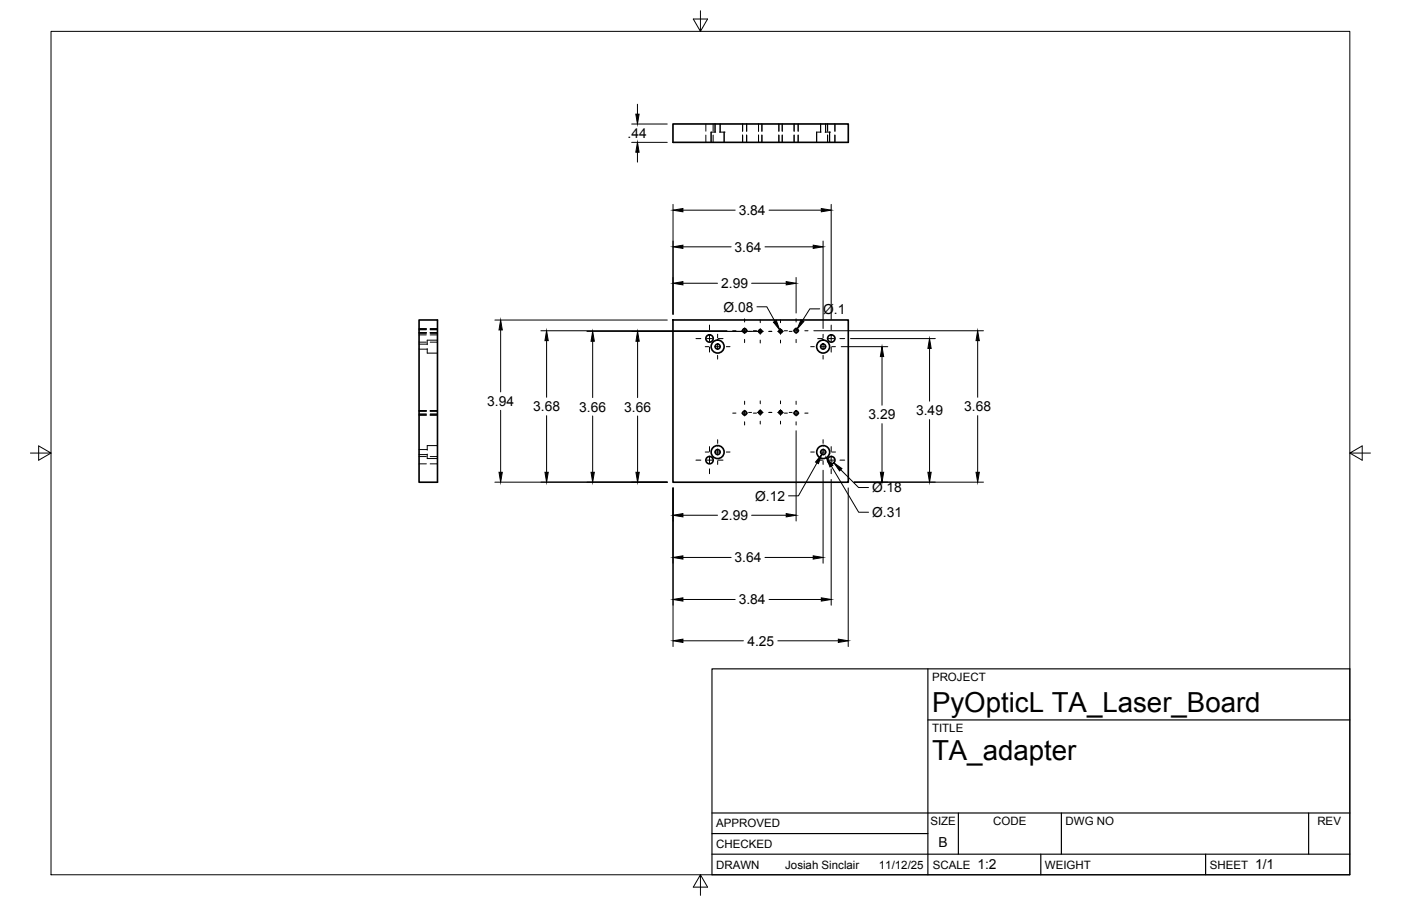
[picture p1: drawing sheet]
<svg xmlns="http://www.w3.org/2000/svg" width="432mm" height="279mm" viewBox="0 0 432 279" stroke-linecap="round" stroke-linejoin="round" font-family="sans-serif">
<!-- layer: Visible -->
<g fill="none" stroke="#000" stroke-width=".51">
<path d="M207.4 38.2h54.1v5.7h-54.1zM129.2 98.7h5.6v50h-5.6zM207.4 98.7h54.1v50h-54.1z"/>
<circle cx="218.7" cy="104.4" r="1.13"/>
<circle cx="221.2" cy="106.9" r=".77"/>
<circle cx="221.2" cy="106.9" r="2"/>
<circle cx="229.5" cy="102" r=".62"/>
<circle cx="234.3" cy="102.2" r=".52"/>
<circle cx="240.6" cy="102.2" r=".52"/>
<circle cx="245.4" cy="102" r=".62"/>
<circle cx="253.7" cy="106.9" r=".77"/>
<circle cx="253.7" cy="106.9" r="2"/>
<circle cx="256.2" cy="104.4" r="1.13"/>
<circle cx="221.2" cy="139.4" r=".77"/>
<circle cx="221.2" cy="139.4" r="2"/>
<circle cx="229.5" cy="127.4" r=".62"/>
<circle cx="234.3" cy="127.2" r=".52"/>
<circle cx="240.6" cy="127.2" r=".52"/>
<circle cx="245.4" cy="127.4" r=".62"/>
<circle cx="253.7" cy="139.4" r=".77"/>
<circle cx="253.7" cy="139.4" r="2"/>
<circle cx="218.7" cy="141.9" r="1.13"/>
<circle cx="256.2" cy="141.9" r="1.13"/>
</g>
<!-- layer: Hidden -->
<g fill="none" stroke="#000" stroke-width=".31">
<path d="M217.6 38.2v2.3M219.8 38.2v2.3M220.4 38.2v2.5M222 38.2v2.5M228.9 38.2v2.3M230.1 38.2v2.3M233.8 38.2v2.3M234.8 38.2v2.3M240.1 38.2v2.3M241.1 38.2v2.3M244.8 38.2v2.3M246 38.2v2.3"/>
<path d="M252.9 38.2v2.5M254.5 38.2v2.5M255.1 38.2v2.3M257.3 38.2v2.3M217.6 41.7v2.2M219.2 40.7v3.2M219.8 41.7v2.2M220.6 40.7h-1.4v3.2M221.8 40.7h1.4M223.2 40.7h.1M223.2 40.7v3.2M228.9 41.7v2.2"/>
<path d="M230.1 41.7v2.2M233.8 41.7v2.2M234.8 41.7v2.2M240.1 41.7v2.2M241.1 41.7v2.2M244.8 41.7v2.2M246 41.7v2.2M253.1 40.7h-1.4v3.2M254.3 40.7h1.4M255.1 41.7v2.2M255.7 40.7h.1M255.7 40.7v3.2"/>
<path d="M257.3 41.7v2.2M129.2 101.4h2.2M129.2 102.6h2.2M129.2 101.7h2.2M129.2 102.7h2.2M129.2 106.1h2.5M129.2 107.7h2.5M129.2 105.5h2.2M129.2 103.3h2.2M131.7 107.5v1.4h3.1M132.6 101.4h2.2M132.6 102.6h2.2"/>
<path d="M132.6 101.7h2.2M132.6 102.7h2.2M132.6 105.5h2.2M132.6 103.3h2.2M134.8 104.9h-3.1v1.4M129.2 126.8h2.2M129.2 128h2.2M129.2 126.7h2.2M129.2 127.7h2.2M129.2 138.6h2.5M132.6 126.8h2.2M132.6 128h2.2"/>
<path d="M132.6 126.7h2.2M132.6 127.7h2.2M134.8 137.4h-3.1v1.4M129.2 140.2h2.5M129.2 143h2.2M129.2 140.8h2.2M131.7 140v1.4h3.1M132.6 143h2.2M132.6 140.8h2.2"/>
</g>
<!-- layer: Border -->
<path d="M15.7 9.7h400.3v260.1h-400.3zM215.9 3.3v6.4l-2.2-3.8h4.4l-2.2 3.8M9.4 139.7h6.3l-3.8-2.2v4.4l3.8-2.2M416 139.7l3.8 2.2v-4.4l-3.8 2.2h6.4M215.9 269.8l2.2 3.8h-4.4l2.2-3.8v6.3" fill="none" stroke="#000" stroke-width=".31"/>
<!-- layer: Titleblock -->
<path d="M219.4 206.3h196.6v63.5h-196.6zM286 206.3v63.5M286 222h130M219.4 257.1h66.6M219.4 250.7h196.6M295.4 250.7v12.7M327.1 250.7v12.7M403.3 250.7v12.7M219.4 263.4h196.6M320.8 263.4v6.4M371.6 263.4v6.4" fill="none" stroke="#000" stroke-width=".36"/>
<!-- layer: Smart Centers -->
<g fill="none" stroke="#000" stroke-width=".31">
<path d="M229.5 98.3v1M234.3 98.6v.9M240.6 98.6v.9M245.4 98.3v1M214.5 104.4h1.5M217.4 106.9h1.1M217.8 104.4h1.8M218.7 100.2v1.5M218.7 103.5v1.8M218.7 107.1v1.5M220.3 106.9h1.8M221.2 103.1v1.1"/>
<path d="M221.2 106v1.8M221.2 109.6v1.1M221.4 104.4h1.4M223.9 106.9h1.1M225.8 102h1M228.6 102h1.8M229.5 101.1v1.8M229.5 104.7v1M230.7 102.2h.9M232.2 102h1M233.4 102.2h1.8M234.3 101.3v1.8"/>
<path d="M234.3 104.9v.9M237 102.2h.9M239.7 102.2h1.7M240.6 101.3v1.8M240.6 104.9v.9M241.7 102h1M243.2 102.2h.9M244.5 102h1.8M245.4 101.1v1.8M245.4 104.7v1M248.1 102h.9M249.9 106.9h1.1"/>
<path d="M252 104.4h1.5M252.8 106.9h1.8M253.7 103.1v1.1M253.7 106v1.8M253.7 109.6v1.1M255.3 104.4h1.8M256.2 100.2v1.5M256.2 103.5v1.8M256.2 107.1v1.5M256.3 106.9h1.2M258.8 104.4h1.5M217.4 139.4h1.1"/>
<path d="M218.7 137.7v1.5M220.3 139.4h1.8M221.2 135.6v1.1M221.2 138.5v1.8M223.9 139.4h1.1M225.8 127.4h1M228.6 127.4h1.8M229.5 123.7v1M229.5 126.5v1.8M229.5 130.1v1M230.7 127.2h.9M232.2 127.4h1"/>
<path d="M233.4 127.2h1.8M234.3 123.6v.9M234.3 126.3v1.8M234.3 129.9v.9M237 127.2h.9M239.7 127.2h1.7M240.6 123.6v.9M240.6 126.3v1.8M240.6 129.9v.9M241.7 127.4h1M243.2 127.2h.9M244.5 127.4h1.8"/>
<path d="M245.4 123.7v1M245.4 126.5v1.8M245.4 130.1v1M248.1 127.4h.9M249.9 139.4h1.1M252.8 139.4h1.8M253.7 135.6v1.1M253.7 138.5v1.8M256.2 137.7v1.5M256.3 139.4h1.2M214.5 141.9h1.5M217.8 141.9h1.8"/>
<path d="M218.7 141v1.8M218.7 144.6v1.5M221.2 142.1v1.1M221.4 141.9h1.4M252 141.9h1.5M253.7 142.1v1.1M255.3 141.9h1.8M256.2 141v1.8M256.2 144.6v1.5M258.9 141.9h1.4"/>
</g>
<!-- layer: FD_Dimensions -->
<g fill="none" stroke="#000" stroke-width=".31">
<path d="M194.7 38.2h11M196.5 32.2v3M194.7 43.9h11M196.5 46.9v3.1M207.4 63v33.9M210.5 64.8h16.1M210.5 76.1h14.8M235.8 76.1h14.8M237 64.8h16.1M253.7 74.3v27M256.2 63v35.5M152.5 98.7h53.2"/>
<path d="M210.5 87.4h10.6M231.6 87.4h10.7M233.3 94.6h3l2.5 4.5M245.4 85.6v10.9M252.6 95.3h-3l-2.3 3.6M154.3 101.7v19.2M166.7 102h57.3M168.5 105.1v17.4M180.9 102.2h54.3M182.7 105.2v17.4M196.5 105.2v17.4M250.8 102h52.3"/>
<path d="M259.3 106.9h14.3M262.1 104.4h26.2M271.8 110v15M286.5 107.5v16.2M301.3 105.1v17.4M154.3 126.5v19.1M168.5 128.2v17.4M182.7 128.3v17.3M196.5 128.3v17.3M245.4 132.8v27.9M271.8 130.6v15M286.5 129.4v16.2"/>
<path d="M301.3 128.2v17.4M152.5 148.7h53.2M207.4 150.5v48.9M210.5 158.9h10.6M231.6 158.9h10.7M251.8 142.7l-5.7 10.2h-3.1M253.7 145v28.7M256.2 147.9v38.7M256.2 143.8l8.4 14.2h3.1M259.1 144.9l5.5 5.4h3.1M261.4 150.5v48.9M263.2 148.7h39.9"/>
<path d="M210.5 171.9h14.8M235.8 171.9h14.8M210.5 197.6h18.6M210.5 184.9h16.1M237 184.9h16.1M239.7 197.6h18.7"/>
</g>
<g fill="#000" stroke="#000" stroke-width=".31">
<path d="M196 35.2h1l-.5 3zM196.5 43.9l.5 3h-1zM207.4 64.8l3.1-.5v1zM207.4 76.1l3.1-.5v1zM250.6 75.6l3.1 .5-3.1 .5zM253.1 64.3l3.1 .5-3.1 .5zM207.4 87.4l3.1-.6v1.1zM238.4 99.3l.9-.5 1 2.9zM242.3 86.8l3.1 .6-3.1 .5zM246.9 98.6l.9 .5-2.1 2.4zM154.3 98.7l.5 3h-1zM168.5 102l.5 3.1h-1z"/>
<path d="M182.7 102.2l.5 3h-1zM196.5 102.2l.5 3h-1zM271.8 106.9l.6 3.1h-1.1zM286.5 104.4l.5 3.1h-1zM301.3 102l.5 3.1h-1zM153.8 145.6h1l-.5 3.1zM168 145.6h1l-.5 3.1zM182.2 145.6h1l-.5 3.1zM196 145.6h1l-.5 3.1zM207.4 158.9l3.1-.5v1zM242.3 158.4l3.1 .5-3.1 .5zM253.3 140.1l-1.1 2.9-.8-.5z"/>
<path d="M254.7 141.1l2 2.4-.9 .5zM257 142.7l2.5 1.8-.7 .7zM271.3 145.6h1.1l-.6 3.1zM286 145.6h1l-.5 3.1zM300.8 145.6h1l-.5 3.1zM207.4 171.9l3.1-.5v1zM250.6 171.4l3.1 .5-3.1 .5zM207.4 197.6l3.1-.5v1zM207.4 184.9l3.1-.5v1zM253.1 184.4l3.1 .5-3.1 .5zM258.4 197.1l3 .5-3 .5z"/>
</g>
<g font-size="8.5">
<text x="287.3" y="219.5">PyOpticL TA_Laser_Board</text>
<text x="287.3" y="234.5">TA_adapter</text>
</g>
<g font-size="4.3">
<text x="193.4" y="42.6">.44</text>
<text x="227.7" y="66.3">3.84</text>
<text x="226.4" y="77.6">3.64</text>
<text x="222.3" y="88.9">2.99</text>
<text x="223" y="96.1">Ø.08</text>
<text x="253.7" y="96.7">Ø.1</text>
<text x="150.2" y="125.2">3.94</text>
<text x="164.3" y="126.9">3.68</text>
<text x="178.5" y="126.9">3.66</text>
<text x="192.4" y="126.9">3.66</text>
<text x="267.7" y="129.3">3.29</text>
<text x="282.4" y="128.1">3.49</text>
<text x="297.2" y="126.9">3.68</text>
<text x="232.8" y="154.4">Ø.12</text>
<text x="268.8" y="151.8">Ø.18</text>
<text x="222.3" y="160.4">2.99</text>
<text x="268.8" y="159.4">Ø.31</text>
<text x="226.4" y="173.4">3.64</text>
<text x="227.7" y="186.4">3.84</text>
<text x="230.4" y="199.1">4.25</text>
<text x="289.3" y="261.2">B</text>
<text x="301.2" y="268.1">1:2</text>
<text x="386.8" y="268.1">1/1</text>
</g>
<g font-size="3.5">
<text x="287.3" y="210.1">PROJECT</text>
<text x="287.3" y="225.8">TITLE</text>
<text x="220.7" y="255.2">APPROVED</text>
<text x="286.7" y="254.5">SIZE</text>
<text x="306.1" y="254.5">CODE</text>
<text x="328.4" y="254.5">DWG NO</text>
<text x="406" y="254.5">REV</text>
<text x="220.7" y="261.5">CHECKED</text>
<text x="220.7" y="267.9">DRAWN</text>
<text x="242" y="267.9">Josiah Sinclair</text>
<text x="270.9" y="267.9">11/12/25</text>
<text x="287.5" y="267.9">SCALE</text>
<text x="322.1" y="267.9">WEIGHT</text>
<text x="372.9" y="267.9">SHEET</text>
</g>
</svg>
